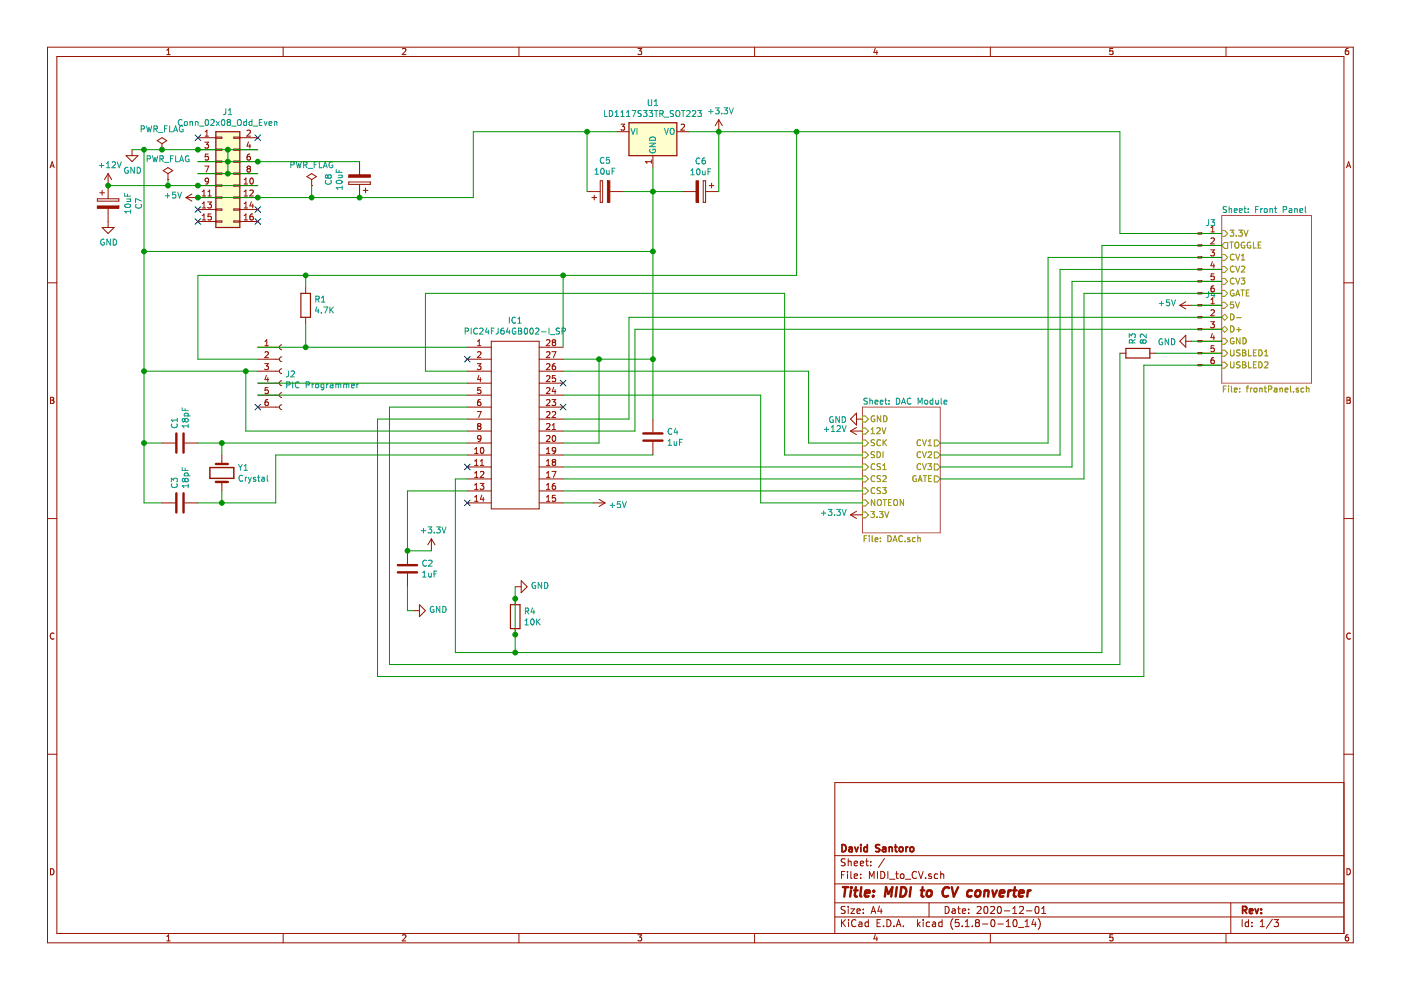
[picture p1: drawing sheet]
EESchema Schematic File Version 4
EELAYER 30 0
EELAYER END
$Descr A4 11693 8268
encoding utf-8
Sheet 1 3
Title "MIDI to CV converter"
Date "2020-12-01"
Rev ""
Comp "David Santoro"
Comment1 ""
Comment2 ""
Comment3 ""
Comment4 ""
$EndDescr
$Comp
L Connector_Generic:Conn_02x08_Odd_Even J1
U 1 1
P 1850 1450
F 0 "J1" H 1900 1967 50  0000 C CNN
F 1 "Conn_02x08_Odd_Even" H 1900 1876 50  0000 C CNN
F 2 "Connector_IDC:IDC-Header_2x08_P2.54mm_Vertical" H 1850 1450 50  0001 C CNN
F 3 "~" H 1850 1450 50  0001 C CNN
	1    1850 1450
	1    0    0    -1  
$EndComp
Wire Wire Line
	1650 1250 1900 1250
Wire Wire Line
	1650 1350 1900 1350
Wire Wire Line
	1650 1450 1900 1450
Wire Wire Line
	1650 1550 2150 1550
Wire Wire Line
	1900 1250 1900 1350
Connection ~ 1900 1250
Connection ~ 1900 1350
Wire Wire Line
	1900 1350 1900 1450
Connection ~ 1900 1450
Wire Wire Line
	1900 1450 2150 1450
Connection ~ 1650 1250
Wire Wire Line
	900  1550 1400 1550
Connection ~ 1650 1550
$Comp
L Device:R R1
U 1 1
P 2550 2550
F 0 "R1" H 2480 2504 50  0000 R CNN
F 1 "4.7K" H 2480 2595 50  0000 R CNN
F 2 "" V 2480 2550 50  0001 C CNN
F 3 "~" H 2550 2550 50  0001 C CNN
	1    2550 2550
	-1   0    0    1   
$EndComp
$Comp
L Regulator_Linear:LD1117S33TR_SOT223 U1
U 1 1
P 5450 1100
F 0 "U1" H 5450 1342 50  0000 C CNN
F 1 "LD1117S33TR_SOT223" H 5450 1251 50  0000 C CNN
F 2 "Package_TO_SOT_SMD:SOT-223-3_TabPin2" H 5450 1300 50  0001 C CNN
F 3 "http://www.st.com/st-web-ui/static/active/en/resource/technical/document/datasheet/CD00000544.pdf" H 5550 850 50  0001 C CNN
	1    5450 1100
	1    0    0    -1  
$EndComp
$Comp
L Device:R R4
U 1 1
P 4300 5150
F 0 "R4" H 4370 5196 50  0000 L CNN
F 1 "10K" H 4370 5105 50  0000 L CNN
F 2 "" V 4230 5150 50  0001 C CNN
F 3 "~" H 4300 5150 50  0001 C CNN
	1    4300 5150
	1    0    0    -1  
$EndComp
$Comp
L Device:CP C5
U 1 1
P 5050 1600
F 0 "C5" V 5305 1600 50  0000 C CNN
F 1 "10uF" V 5214 1600 50  0000 C CNN
F 2 "" H 5088 1450 50  0001 C CNN
F 3 "~" H 5050 1600 50  0001 C CNN
	1    5050 1600
	0    -1   -1   0   
$EndComp
$Comp
L Device:CP C6
U 1 1
P 5850 1600
F 0 "C6" V 5595 1600 50  0000 C CNN
F 1 "10uF" V 5686 1600 50  0000 C CNN
F 2 "" H 5888 1450 50  0001 C CNN
F 3 "~" H 5850 1600 50  0001 C CNN
	1    5850 1600
	0    1    1    0   
$EndComp
$Comp
L Device:C C1
U 1 1
P 1500 3700
F 0 "C1" H 1615 3746 50  0000 L CNN
F 1 "18pF" H 1615 3655 50  0000 L CNN
F 2 "" H 1538 3550 50  0001 C CNN
F 3 "~" H 1500 3700 50  0001 C CNN
	1    1500 3700
	0    -1   -1   0   
$EndComp
$Comp
L Device:C C3
U 1 1
P 1500 4200
F 0 "C3" H 1615 4246 50  0000 L CNN
F 1 "18pF" H 1615 4155 50  0000 L CNN
F 2 "" H 1538 4050 50  0001 C CNN
F 3 "~" H 1500 4200 50  0001 C CNN
	1    1500 4200
	0    -1   -1   0   
$EndComp
$Comp
L Device:C C2
U 1 1
P 3400 4750
F 0 "C2" H 3515 4796 50  0000 L CNN
F 1 "1uF" H 3515 4705 50  0000 L CNN
F 2 "" H 3438 4600 50  0001 C CNN
F 3 "~" H 3400 4750 50  0001 C CNN
	1    3400 4750
	1    0    0    -1  
$EndComp
$Comp
L Device:C C4
U 1 1
P 5450 3650
F 0 "C4" H 5565 3696 50  0000 L CNN
F 1 "1uF" H 5565 3605 50  0000 L CNN
F 2 "" H 5488 3500 50  0001 C CNN
F 3 "~" H 5450 3650 50  0001 C CNN
	1    5450 3650
	1    0    0    -1  
$EndComp
Wire Wire Line
	5750 1100 6000 1100
Wire Wire Line
	6000 1100 6000 1600
Wire Wire Line
	5450 1400 5450 1600
Wire Wire Line
	5450 1600 5700 1600
Wire Wire Line
	5450 1600 5200 1600
Connection ~ 5450 1600
Wire Wire Line
	5150 1100 4900 1100
Wire Wire Line
	4900 1100 4900 1600
$Comp
L PIC24FJ64GB002-I_SP:PIC24FJ64GB002-I_SP IC1
U 1 1
P 3600 2650
F 0 "IC1" H 4300 2625 50  0000 C CNN
F 1 "PIC24FJ64GB002-I_SP" H 4300 2534 50  0000 C CNN
F 2 "DIP794W56P254L3486H508Q28N" H 5350 2300 50  0001 L CNN
F 3 "http://docs-emea.rs-online.com/webdocs/1385/0900766b81385105.pdf" H 5350 2200 50  0001 L CNN
F 4 "MCU,  64KB Flash, 8KB, USB, 28SPDIP Microchip PIC24FJ64GB002-I/SP, 16bit PIC Microcontroller, 32MHz, 64 kB Flash, 28-Pin SPDIP" H 5350 2100 50  0001 L CNN "Description"
F 5 "5.08" H 4550 2200 50  0001 L CNN "Height"
F 6 "Microchip" H 5350 1900 50  0001 L CNN "Manufacturer_Name"
F 7 "PIC24FJ64GB002-I/SP" H 5350 1800 50  0001 L CNN "Manufacturer_Part_Number"
F 8 "PIC24FJ64GB002-I/SP" H 5350 1700 50  0001 L CNN "Arrow Part Number"
F 9 "https://www.arrow.com/en/products/pic24fj64gb002-isp/microchip-technology" H 5350 1600 50  0001 L CNN "Arrow Price/Stock"
F 10 "579-P24FJ64GB002ISP" H 5350 1500 50  0001 L CNN "Mouser Part Number"
F 11 "https://www.mouser.co.uk/ProductDetail/Microchip-Technology/PIC24FJ64GB002-I-SP?qs=WqWCsLCZBkpgrMVwH1wwKg%3D%3D" H 5350 1400 50  0001 L CNN "Mouser Price/Stock"
	1    3600 2650
	1    0    0    -1  
$EndComp
Wire Wire Line
	2150 2900 2550 2900
Wire Wire Line
	6650 1100 6650 2300
Wire Wire Line
	6650 2300 4700 2300
Wire Wire Line
	4700 2300 4700 2900
Connection ~ 6000 1100
Wire Wire Line
	2150 3000 1650 3000
Wire Wire Line
	1650 3000 1650 2300
Wire Wire Line
	1650 2300 2550 2300
Connection ~ 4700 2300
Wire Wire Line
	2550 2400 2550 2300
Connection ~ 2550 2300
Wire Wire Line
	2550 2700 2550 2900
Connection ~ 2550 2900
Wire Wire Line
	2550 2900 3900 2900
Connection ~ 4900 1100
Wire Wire Line
	1650 3700 1850 3700
Wire Wire Line
	1350 3700 1200 3700
Wire Wire Line
	1200 3100 1200 3700
Wire Wire Line
	1200 3700 1200 4200
Connection ~ 1200 3700
Wire Wire Line
	3900 3400 3250 3400
Wire Wire Line
	3150 5650 3150 3500
Wire Wire Line
	3150 3500 3900 3500
$Comp
L Connector:Conn_01x06_Female J2
U 1 1
P 2350 3100
F 0 "J2" H 2378 3076 50  0000 L CNN
F 1 "PIC Programmer" H 2378 2985 50  0000 L CNN
F 2 "" H 2350 3100 50  0001 C CNN
F 3 "~" H 2350 3100 50  0001 C CNN
	1    2350 3100
	1    0    0    -1  
$EndComp
Wire Wire Line
	2150 3200 3900 3200
Wire Wire Line
	2150 3300 3900 3300
Wire Wire Line
	2150 3100 2050 3100
Connection ~ 1200 3100
Wire Wire Line
	4700 3800 5450 3800
Wire Wire Line
	4700 3700 5000 3700
Wire Wire Line
	3550 2450 3550 3100
Wire Wire Line
	3550 3100 3900 3100
Wire Wire Line
	4700 3000 5000 3000
Wire Wire Line
	3900 3600 2050 3600
Wire Wire Line
	2050 3600 2050 3100
Connection ~ 2050 3100
Wire Wire Line
	2050 3100 1200 3100
Wire Wire Line
	4700 4100 7200 4100
Wire Wire Line
	4700 4000 7200 4000
Wire Wire Line
	4700 3900 7200 3900
Wire Wire Line
	6750 3100 6750 3700
Wire Wire Line
	6750 3700 7200 3700
Wire Wire Line
	4700 3100 6750 3100
Wire Wire Line
	6550 2450 6550 3800
Wire Wire Line
	6550 3800 7200 3800
Wire Wire Line
	3550 2450 6550 2450
Wire Wire Line
	4700 3300 6350 3300
Wire Wire Line
	6350 3300 6350 4200
Wire Wire Line
	6350 4200 7200 4200
Wire Wire Line
	5450 3000 5450 3500
Connection ~ 5450 3000
Wire Wire Line
	5000 3700 5000 3000
Connection ~ 5000 3000
Wire Wire Line
	5000 3000 5450 3000
NoConn ~ 3900 3000
NoConn ~ 3900 3900
NoConn ~ 3900 4200
NoConn ~ 4700 3200
NoConn ~ 4700 3400
NoConn ~ 2150 3400
NoConn ~ 1650 1150
NoConn ~ 2150 1150
NoConn ~ 2150 1750
NoConn ~ 1650 1750
NoConn ~ 1650 1850
NoConn ~ 2150 1850
Wire Wire Line
	1200 3100 1200 2100
Wire Wire Line
	1200 2100 5450 2100
Wire Wire Line
	5450 1600 5450 2100
Connection ~ 5450 2100
Wire Wire Line
	5450 2100 5450 3000
Wire Wire Line
	3950 1650 3950 1100
Wire Wire Line
	1200 2100 1200 1250
Connection ~ 1200 2100
Wire Wire Line
	1200 1250 1350 1250
Wire Wire Line
	2150 1650 1650 1650
Connection ~ 2150 1650
Wire Wire Line
	3400 4100 3400 4600
$Comp
L Connector:Conn_01x06_Male J3
U 1 1
P 10000 2150
F 0 "J3" H 10108 2439 50  0000 C CNN
F 1 "Panel Connector Male Top" H 10108 2440 50  0001 C CNN
F 2 "" H 10000 2150 50  0001 C CNN
F 3 "~" H 10000 2150 50  0001 C CNN
	1    10000 2150
	1    0    0    -1  
$EndComp
$Comp
L Connector:Conn_01x06_Male J4
U 1 1
P 10000 2750
F 0 "J4" H 10108 3039 50  0000 C CNN
F 1 "Panel Connector Male Bottom" H 10108 3040 50  0001 C CNN
F 2 "" H 10000 2750 50  0001 C CNN
F 3 "~" H 10000 2750 50  0001 C CNN
	1    10000 2750
	1    0    0    -1  
$EndComp
$Sheet
S 10200 1800 750  1400
U 5FE79040
F0 "Front Panel" 50
F1 "frontPanel.sch" 50
F2 "CV1" I L 10200 2150 50 
F3 "CV2" I L 10200 2250 50 
F4 "CV3" I L 10200 2350 50 
F5 "GATE" I L 10200 2450 50 
F6 "3.3V" I L 10200 1950 50 
F7 "5V" I L 10200 2550 50 
F8 "D-" B L 10200 2650 50 
F9 "D+" B L 10200 2750 50 
F10 "GND" I L 10200 2850 50 
F11 "USBLED1" I L 10200 2950 50 
F12 "USBLED2" I L 10200 3050 50 
F13 "TOGGLE" O L 10200 2050 50 
$EndSheet
$Sheet
S 7200 3400 650  1050
U 5FCAFED4
F0 "DAC Module" 50
F1 "DAC.sch" 50
F2 "CV1" O R 7850 3700 50 
F3 "CV2" O R 7850 3800 50 
F4 "CV3" O R 7850 3900 50 
F5 "GATE" O R 7850 4000 50 
F6 "CS2" I L 7200 4000 50 
F7 "CS1" I L 7200 3900 50 
F8 "CS3" I L 7200 4100 50 
F9 "SDI" I L 7200 3800 50 
F10 "NOTEON" I L 7200 4200 50 
F11 "SCK" I L 7200 3700 50 
F12 "3.3V" I L 7200 4300 50 
F13 "GND" I L 7200 3500 50 
F14 "12V" I L 7200 3600 50 
$EndSheet
$Comp
L Device:R R3
U 1 1
P 9500 2950
AR Path="/5FD2B35E" Ref="R3"  Part="1" 
AR Path="/5FCAFED4/5FD2B35E" Ref="R?"  Part="1" 
F 0 "R3" H 9570 2996 50  0000 L CNN
F 1 "82" H 9570 2905 50  0000 L CNN
F 2 "" V 9430 2950 50  0001 C CNN
F 3 "~" H 9500 2950 50  0001 C CNN
	1    9500 2950
	0    -1   -1   0   
$EndComp
Wire Wire Line
	9650 2950 10200 2950
Wire Wire Line
	7850 4000 9050 4000
Wire Wire Line
	6650 1100 9350 1100
Wire Wire Line
	9350 1100 9350 1950
Wire Wire Line
	9350 1950 10200 1950
Connection ~ 6650 1100
Wire Wire Line
	3250 5550 9350 5550
Wire Wire Line
	9350 5550 9350 2950
Wire Wire Line
	3250 3400 3250 5550
Wire Wire Line
	9550 5650 9550 3050
Wire Wire Line
	9550 3050 10200 3050
Wire Wire Line
	3150 5650 9550 5650
Wire Wire Line
	1200 4200 1350 4200
Wire Wire Line
	1850 3700 3900 3700
Wire Wire Line
	2300 4200 1850 4200
$Comp
L Device:Crystal Y1
U 1 1
P 1850 3950
F 0 "Y1" V 1804 4081 50  0000 L CNN
F 1 "Crystal" V 1895 4081 50  0000 L CNN
F 2 "" H 1850 3950 50  0001 C CNN
F 3 "~" H 1850 3950 50  0001 C CNN
	1    1850 3950
	0    1    1    0   
$EndComp
Wire Wire Line
	1850 3800 1850 3700
Connection ~ 1850 3700
Wire Wire Line
	1850 4100 1850 4200
Connection ~ 1850 4200
Wire Wire Line
	1850 4200 1650 4200
Wire Wire Line
	2300 3800 3900 3800
Wire Wire Line
	2300 3800 2300 4200
Connection ~ 1200 1250
Wire Wire Line
	1100 1250 1200 1250
$Comp
L power:GND #PWR0104
U 1 1
P 1100 1250
F 0 "#PWR0104" H 1100 1000 50  0001 C CNN
F 1 "GND" H 1105 1077 50  0000 C CNN
F 2 "" H 1100 1250 50  0001 C CNN
F 3 "" H 1100 1250 50  0001 C CNN
	1    1100 1250
	1    0    0    -1  
$EndComp
Wire Wire Line
	2550 2300 4700 2300
Wire Wire Line
	3400 4900 3400 5100
Wire Wire Line
	3400 5100 3450 5100
Connection ~ 3400 4600
Wire Wire Line
	3400 4600 3600 4600
Wire Wire Line
	3400 4100 3900 4100
Wire Wire Line
	3900 4000 3800 4000
Wire Wire Line
	3800 4000 3800 5450
Wire Wire Line
	3800 5450 4300 5450
Wire Wire Line
	9200 2050 10200 2050
Wire Wire Line
	4950 4200 4700 4200
Wire Wire Line
	10200 2550 9950 2550
Wire Wire Line
	9200 5450 9200 2050
Wire Wire Line
	9050 4000 9050 2450
Wire Wire Line
	9050 2450 10200 2450
Wire Wire Line
	8950 3900 8950 2350
Wire Wire Line
	8950 2350 10200 2350
Wire Wire Line
	7850 3900 8950 3900
Wire Wire Line
	8850 3800 8850 2250
Wire Wire Line
	8850 2250 10200 2250
Wire Wire Line
	7850 3800 8850 3800
Wire Wire Line
	8750 3700 8750 2150
Wire Wire Line
	8750 2150 10200 2150
Wire Wire Line
	7850 3700 8750 3700
Wire Wire Line
	4700 3500 5250 3500
Wire Wire Line
	5250 3500 5250 2650
Wire Wire Line
	5250 2650 10200 2650
Wire Wire Line
	5300 3600 5300 2750
Wire Wire Line
	5300 2750 10200 2750
Wire Wire Line
	4700 3600 5300 3600
Connection ~ 4300 5450
Wire Wire Line
	4300 5450 9200 5450
Wire Wire Line
	4300 4900 4300 5000
Connection ~ 4300 5000
Wire Wire Line
	4300 5450 4300 5300
Wire Wire Line
	4300 5000 4300 5300
Connection ~ 4300 5300
$Comp
L power:+5V #PWR0101
U 1 1
P 1650 1650
F 0 "#PWR0101" H 1650 1500 50  0001 C CNN
F 1 "+5V" V 1665 1778 50  0000 L CNN
F 2 "" H 1650 1650 50  0001 C CNN
F 3 "" H 1650 1650 50  0001 C CNN
	1    1650 1650
	0    -1   -1   0   
$EndComp
Connection ~ 1650 1650
Wire Wire Line
	2150 1650 2600 1650
$Comp
L power:PWR_FLAG #FLG0101
U 1 1
P 2600 1550
F 0 "#FLG0101" H 2600 1625 50  0001 C CNN
F 1 "PWR_FLAG" H 2600 1723 50  0000 C CNN
F 2 "" H 2600 1550 50  0001 C CNN
F 3 "~" H 2600 1550 50  0001 C CNN
	1    2600 1550
	1    0    0    -1  
$EndComp
Wire Wire Line
	2600 1550 2600 1650
Connection ~ 2600 1650
Wire Wire Line
	2600 1650 3000 1650
$Comp
L power:PWR_FLAG #FLG0102
U 1 1
P 1400 1500
F 0 "#FLG0102" H 1400 1575 50  0001 C CNN
F 1 "PWR_FLAG" H 1400 1673 50  0000 C CNN
F 2 "" H 1400 1500 50  0001 C CNN
F 3 "~" H 1400 1500 50  0001 C CNN
	1    1400 1500
	1    0    0    -1  
$EndComp
Wire Wire Line
	1400 1500 1400 1550
Connection ~ 1400 1550
Wire Wire Line
	1400 1550 1650 1550
$Comp
L power:+12V #PWR0102
U 1 1
P 900 1550
F 0 "#PWR0102" H 900 1400 50  0001 C CNN
F 1 "+12V" H 915 1723 50  0000 C CNN
F 2 "" H 900 1550 50  0001 C CNN
F 3 "" H 900 1550 50  0001 C CNN
	1    900  1550
	1    0    0    -1  
$EndComp
$Comp
L power:+12V #PWR0103
U 1 1
P 7200 3600
F 0 "#PWR0103" H 7200 3450 50  0001 C CNN
F 1 "+12V" V 7215 3728 50  0000 L CNN
F 2 "" H 7200 3600 50  0001 C CNN
F 3 "" H 7200 3600 50  0001 C CNN
	1    7200 3600
	0    -1   -1   0   
$EndComp
$Comp
L power:GND #PWR0105
U 1 1
P 7200 3500
F 0 "#PWR0105" H 7200 3250 50  0001 C CNN
F 1 "GND" V 7205 3372 50  0000 R CNN
F 2 "" H 7200 3500 50  0001 C CNN
F 3 "" H 7200 3500 50  0001 C CNN
	1    7200 3500
	0    1    1    0   
$EndComp
Wire Wire Line
	3950 1100 4900 1100
Wire Wire Line
	6000 1100 6650 1100
$Comp
L power:+3.3V #PWR0106
U 1 1
P 6000 1100
F 0 "#PWR0106" H 6000 950 50  0001 C CNN
F 1 "+3.3V" H 6015 1273 50  0000 C CNN
F 2 "" H 6000 1100 50  0001 C CNN
F 3 "" H 6000 1100 50  0001 C CNN
	1    6000 1100
	1    0    0    -1  
$EndComp
$Comp
L power:GND #PWR0107
U 1 1
P 3450 5100
F 0 "#PWR0107" H 3450 4850 50  0001 C CNN
F 1 "GND" V 3455 4972 50  0000 R CNN
F 2 "" H 3450 5100 50  0001 C CNN
F 3 "" H 3450 5100 50  0001 C CNN
	1    3450 5100
	0    -1   -1   0   
$EndComp
$Comp
L power:+3.3V #PWR0108
U 1 1
P 3600 4600
F 0 "#PWR0108" H 3600 4450 50  0001 C CNN
F 1 "+3.3V" H 3615 4773 50  0000 C CNN
F 2 "" H 3600 4600 50  0001 C CNN
F 3 "" H 3600 4600 50  0001 C CNN
	1    3600 4600
	1    0    0    -1  
$EndComp
$Comp
L power:+3.3V #PWR0109
U 1 1
P 7200 4300
F 0 "#PWR0109" H 7200 4150 50  0001 C CNN
F 1 "+3.3V" V 7215 4428 50  0000 L CNN
F 2 "" H 7200 4300 50  0001 C CNN
F 3 "" H 7200 4300 50  0001 C CNN
	1    7200 4300
	0    -1   -1   0   
$EndComp
$Comp
L power:GND #PWR0110
U 1 1
P 4300 4900
F 0 "#PWR0110" H 4300 4650 50  0001 C CNN
F 1 "GND" V 4305 4772 50  0000 R CNN
F 2 "" H 4300 4900 50  0001 C CNN
F 3 "" H 4300 4900 50  0001 C CNN
	1    4300 4900
	0    -1   -1   0   
$EndComp
$Comp
L power:PWR_FLAG #FLG0103
U 1 1
P 1350 1250
F 0 "#FLG0103" H 1350 1325 50  0001 C CNN
F 1 "PWR_FLAG" H 1350 1423 50  0000 C CNN
F 2 "" H 1350 1250 50  0001 C CNN
F 3 "~" H 1350 1250 50  0001 C CNN
	1    1350 1250
	1    0    0    -1  
$EndComp
Connection ~ 1350 1250
Wire Wire Line
	1350 1250 1650 1250
$Comp
L power:GND #PWR0111
U 1 1
P 9950 2850
F 0 "#PWR0111" H 9950 2600 50  0001 C CNN
F 1 "GND" V 9955 2722 50  0000 R CNN
F 2 "" H 9950 2850 50  0001 C CNN
F 3 "" H 9950 2850 50  0001 C CNN
	1    9950 2850
	0    1    1    0   
$EndComp
Wire Wire Line
	9950 2850 10200 2850
$Comp
L power:+5V #PWR0112
U 1 1
P 4950 4200
F 0 "#PWR0112" H 4950 4050 50  0001 C CNN
F 1 "+5V" V 4965 4328 50  0000 L CNN
F 2 "" H 4950 4200 50  0001 C CNN
F 3 "" H 4950 4200 50  0001 C CNN
	1    4950 4200
	0    1    1    0   
$EndComp
$Comp
L power:+5V #PWR0113
U 1 1
P 9950 2550
F 0 "#PWR0113" H 9950 2400 50  0001 C CNN
F 1 "+5V" V 9965 2678 50  0000 L CNN
F 2 "" H 9950 2550 50  0001 C CNN
F 3 "" H 9950 2550 50  0001 C CNN
	1    9950 2550
	0    -1   -1   0   
$EndComp
$Comp
L Device:CP C8
U 1 1
P 3000 1500
F 0 "C8" V 3255 1500 50  0000 C CNN
F 1 "10uF" V 3164 1500 50  0000 C CNN
F 2 "" H 3038 1350 50  0001 C CNN
F 3 "~" H 3000 1500 50  0001 C CNN
	1    3000 1500
	-1   0    0    1   
$EndComp
Connection ~ 3000 1650
Wire Wire Line
	1900 1350 2150 1350
Connection ~ 2150 1350
Wire Wire Line
	2150 1350 3000 1350
Wire Wire Line
	1900 1250 2150 1250
Wire Wire Line
	3000 1650 3950 1650
$Comp
L Device:CP C7
U 1 1
P 900 1700
F 0 "C7" V 1155 1700 50  0000 C CNN
F 1 "10uF" V 1064 1700 50  0000 C CNN
F 2 "" H 938 1550 50  0001 C CNN
F 3 "~" H 900 1700 50  0001 C CNN
	1    900  1700
	1    0    0    -1  
$EndComp
Connection ~ 900  1550
$Comp
L power:GND #PWR0114
U 1 1
P 900 1850
F 0 "#PWR0114" H 900 1600 50  0001 C CNN
F 1 "GND" H 905 1677 50  0000 C CNN
F 2 "" H 900 1850 50  0001 C CNN
F 3 "" H 900 1850 50  0001 C CNN
	1    900  1850
	1    0    0    -1  
$EndComp
$EndSCHEMATC
